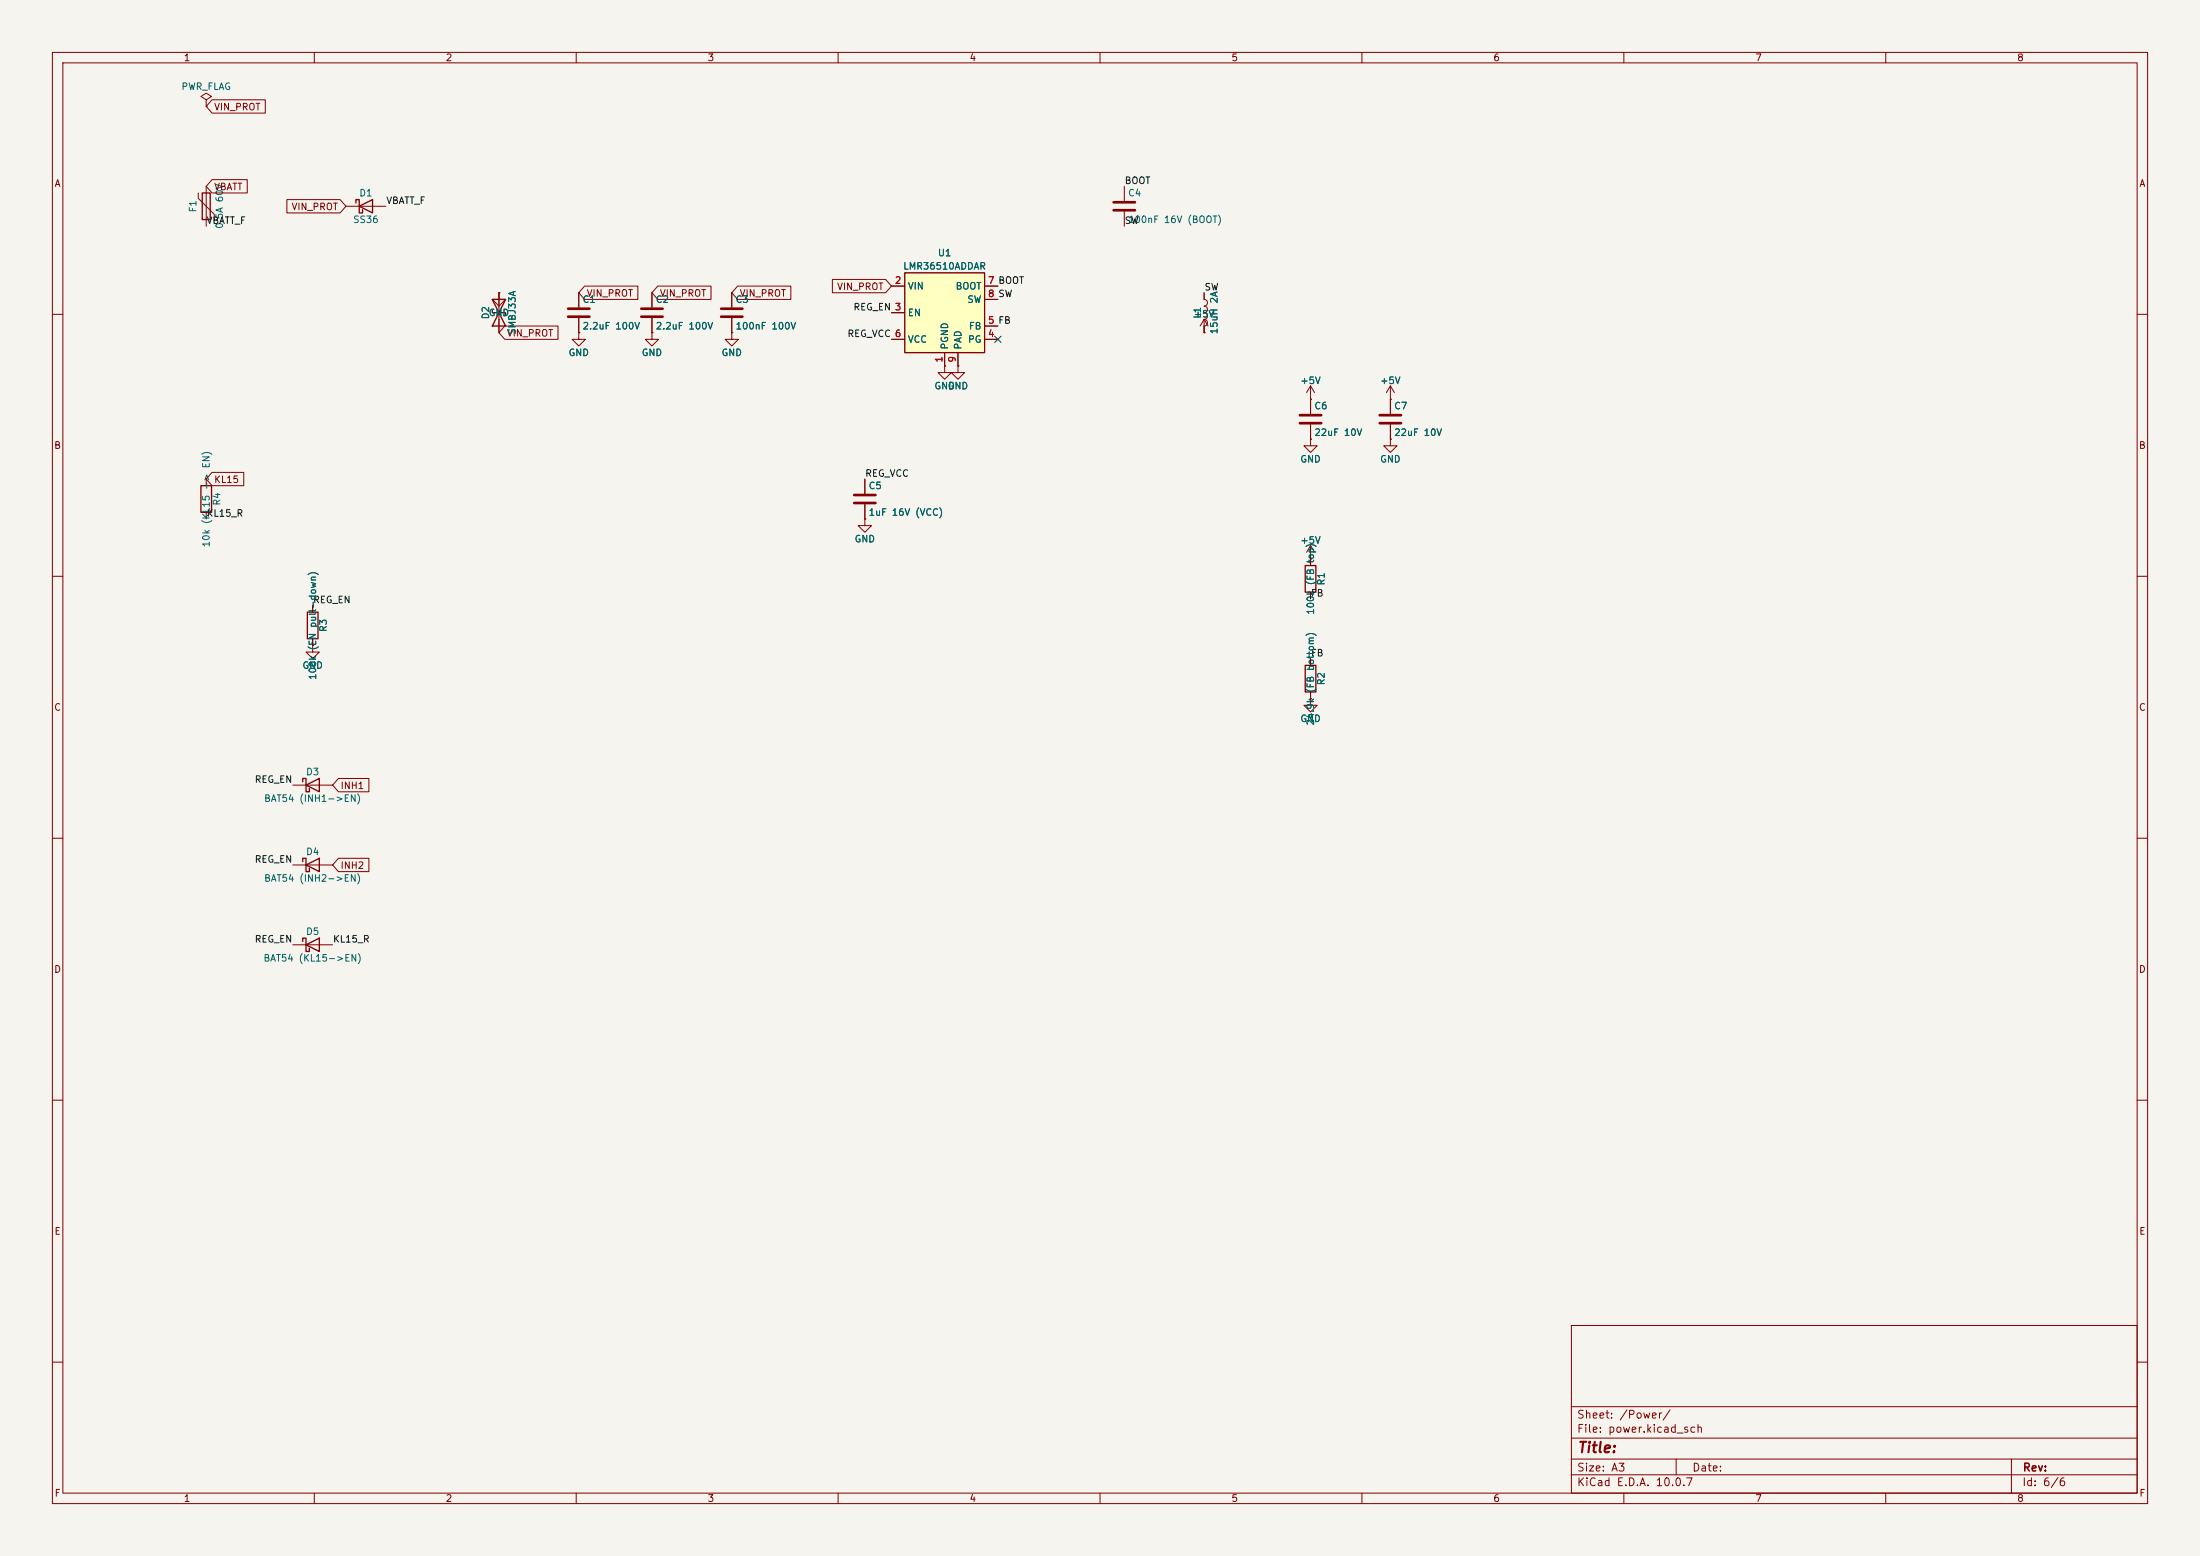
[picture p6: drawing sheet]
<svg xmlns="http://www.w3.org/2000/svg" width="420mm" height="297mm" viewBox="0 0 420 297" stroke-linecap="round" stroke-linejoin="round" font-family="sans-serif">
<path d="M0 0h420v297h-420z" fill="#f5f4ef" stroke="#f5f4ef" stroke-width=".19"/>
<g fill="none" stroke="#840000" stroke-width=".19">
<path d="M10 10h400v277h-400zM12 12h396v273h-396zM39.4 19.1l1-.7-1-.6-1 .6 1 .7v1.2M60 10v2M110 10v2M160 10v2M210 10v2M260 10v2M310 10v2M360 10v2M37.8 36.8v1l3.1 3.1v1M39.4 20.3h.1"/>
<path d="M39.4 35.6v7.6M66 39.4h7.7M214.6 35.6v2.8M95.2 55.9v1.3h1.3l-1.3 1.2-1.2-1.2h1.2M95.2 55.9h.1M95.2 55.9v7.6M110.5 55.9v2.8M124.5 55.9v2.8M214.6 40.4v2.8M10 60h2M110.5 63.5v1.3h1.3l-1.3 1.2-1.3-1.2h1.3M110.5 63.5h.1"/>
<path d="M110.5 60.7v2.8M124.5 63.5v1.3h1.2l-1.2 1.2-1.3-1.2h1.3M124.5 63.5h.1M124.5 60.7v2.8M250.2 76.2h.1M250.2 73.7v5.3M250.2 73.7l-.8 1.2M250.2 73.7l.8 1.2M265.4 76.2h.1M265.4 73.7l-.7 1.2M265.4 73.7l.8 1.2M265.4 73.7v5.3"/>
<path d="M408 60h2M39.4 91.4v1.3M39.4 97.8v1.3M250.2 83.8v1.3h1.3l-1.3 1.3-1.3-1.3h1.3M250.2 83.8h.1M250.2 81v2.8M265.4 83.8v1.3h1.3l-1.3 1.3-1.2-1.3h1.2M265.4 83.8h.1M265.4 81v2.8M10 110h2M59.7 115.6v1.2M408 110h2"/>
<path d="M59.7 123.2v1.3h1.3l-1.3 1.2-1.3-1.2h1.3M59.7 123.2h.1M59.7 121.9v1.3M10 160h2M55.9 149.9h7.6M408 160h2M55.9 165.1h7.6M55.9 180.3h7.6M10 210h2M408 210h2M300 253h108v32h-108zM10 260h2"/>
<path d="M300 278.5h108M300 274.5h108M300 268.5h108M320 278.5v3M384 278.5v6.5M408 260h2M60 285v2M110 285v2M160 285v2M210 285v2M260 285v2M300 281.5h108"/>
<path d="M310 285v2M360 285v2"/>
</g>
<path d="M212.6 38.6h4.1M108.5 58.9h4M122.4 58.9h4.1M212.6 40.1h4.1M108.5 60.5h4M122.4 60.5h4.1M248.2 79.2h4M263.4 79.2h4.1M248.2 80.8h4M263.4 80.8h4.1" fill="none" stroke="#840000" stroke-width=".51"/>
<g fill="none" stroke="#840000" stroke-width=".25">
<path d="M38.6 36.8h1.5v5.1h-1.5zM67.9 38.7v-.6h.7v2.5h.6v-.6M68.6 39.4l2.5-1.3v2.5zM94 57.2h2.5l-2.5 5h2.5zM94 59.2v.5h2.5v.5M38.4 92.7h2v5.1h-2zM58.7 116.8h2v5.1h-2zM57.8 149.2v-.6h.6v2.5h.7v-.6M58.4 149.9l2.6-1.3v2.5zM57.8 164.5v-.7h.6v2.6h.7v-.7M57.8 179.7v-.6h.6v2.5h.7v-.6M58.4 165.1l2.6-1.3v2.6z"/>
<path d="M58.4 180.3l2.6-1.2v2.5z"/>
</g>
<path d="M172.7 52.1h15.3v15.2h-15.3z" fill="#ffffc2"/>
<path d="M172.7 52.1h15.3v15.2h-15.3zM249.2 108h2v5h-2zM249.2 127h2v5.1h-2z" fill="none" stroke="#840000" stroke-width=".25"/>
<g fill="none" stroke="#840000" stroke-width=".19">
<path d="M40.5 19h10.1v2.6h-10.1l-1.1-1.3zM40.5 34.3h6.7v2.5h-6.7l-1.1-1.2zM54.8 38.1h10.1l1.1 1.3-1.1 1.2h-10.1zM95.2 55.9h.1M95.2 55.9v2.5M110.5 55.9v2.8M111.6 54.6h10.2v2.6h-10.2l-1.1-1.3zM124.5 55.9v2.8M125.6 54.6h10.1v2.6h-10.1l-1.1-1.3zM139.7 55.9v2.8M140.8 54.6h10.2v2.6h-10.2l-1.1-1.3zM158.9 53.3h10.2l1.1 1.3-1.1 1.3h-10.2z"/>
<path d="M170.2 54.6h2.5M170.2 59.7h2.5M188 54.6h2.5M188 57.2h2.5M229.9 55.9v1.3a.64 .64 0 0 1 .6 .6 .64 .64 0 0 1-.6 .6 .64 .64 0 0 1 .6 .7 .64 .64 0 0 1-.6 .6 .64 .64 0 0 1 .6 .6 .64 .64 0 0 1-.6 .7M95.2 61v2.5M96.4 62.2h10.1v2.6h-10.1l-1.2-1.3zM110.5 63.5h.1M110.5 60.7v2.8M124.5 63.5h.1M124.5 60.7v2.8M139.7 63.5v1.3h1.3l-1.3 1.2-1.3-1.2h1.3"/>
<path d="M139.7 63.5h.1M139.7 60.7v2.8M170.2 64.8h2.5M180.3 69.9v1.2h1.3l-1.3 1.3-1.2-1.3h1.2M180.3 69.9h.1M180.3 67.3v2.6M182.9 69.9v1.2h1.2l-1.2 1.3-1.3-1.3h1.3M182.9 69.9h.1M182.9 67.3v2.6M188 64.8h2.5M188 62.2h2.5M229.9 63.5h.1"/>
<path d="M229.9 61a.64 .64 0 0 1 .6 .6 .64 .64 0 0 1-.6 .6M229.9 61l-.8 1.2M229.9 61l.7 1.2M229.9 61v2.5M250.2 76.2h.1M250.2 76.2v2.8M265.4 76.2h.1M265.4 76.2v2.8M40.5 90.2h6v2.5h-6l-1.1-1.3zM165.1 99.1v1.2h1.3l-1.3 1.3-1.3-1.3h1.3M165.1 99.1h.1M165.1 91.4v2.8"/>
<path d="M165.1 96.3v2.8M250.2 83.8h.1M250.2 81v2.8M265.4 83.8h.1M265.4 81v2.8M59.7 115.6v1.2M250.2 106.7h.1M250.2 104.1l-.8 1.3M250.2 104.1l.8 1.3M250.2 104.1v3.9M250.2 113v1.3M59.7 123.2h.1"/>
<path d="M59.7 121.9v1.3M250.2 133.4v1.2h1.3l-1.3 1.3-1.3-1.3h1.3M250.2 133.4h.1M250.2 125.7v1.3M250.2 132.1v1.3M64.6 148.6h5.8v2.5h-5.8l-1.1-1.2zM64.6 163.8h5.8v2.6h-5.8l-1.1-1.3z"/>
</g>
<path d="M137.7 58.9h4M137.7 60.5h4M163.1 94.5h4M163.1 96h4" fill="none" stroke="#840000" stroke-width=".51"/>
<path d="M189.9 64.2l1.2 1.2M191.1 64.2l-1.2 1.2" fill="none" stroke="#000084" stroke-width=".19"/>
<text font-size="2" fill="#840000" x="301" y="277.8">Title:</text>
<g font-size="1.5" fill="#840000">
<text x="300.9" y="273.8">File: power.kicad_sch</text>
<text x="300.9" y="271.1">Sheet: /Power/</text>
<text x="300.9" y="281.2">Size: A3</text>
<text x="322.9" y="281.2">Date:</text>
<text x="386" y="281.2">Rev:</text>
<text x="300.9" y="284">KiCad E.D.A. 10.0.7</text>
<text x="385.9" y="284">Id: 6/6</text>
</g>
<g font-size="1.3" fill="#840000">
<text x="35" y="12">1</text>
<text x="85" y="12">2</text>
<text x="135" y="12">3</text>
<text x="185" y="12">4</text>
<text x="235" y="12">5</text>
<text x="285" y="12">6</text>
<text x="335" y="12">7</text>
<text x="385" y="12">8</text>
<text x="40.8" y="21.4">VIN_PROT</text>
<text x="10.3" y="36">A</text>
<text x="408.3" y="36">A</text>
<text x="40.8" y="36.6">VBATT</text>
<text x="55.6" y="40.4">VIN_PROT</text>
<text x="111.9" y="56.9">VIN_PROT</text>
<text x="125.9" y="56.9">VIN_PROT</text>
<text x="141.1" y="56.9">VIN_PROT</text>
<text x="159.7" y="55.7">VIN_PROT</text>
<text x="96.7" y="64.6">VIN_PROT</text>
<text x="10.2" y="86">B</text>
<text x="408.2" y="86">B</text>
<text x="40.8" y="92.5">KL15</text>
<text x="10.2" y="136">C</text>
<text x="408.2" y="136">C</text>
<text x="64.9" y="150.9">INH1</text>
<text x="64.9" y="166.2">INH2</text>
<text x="10.2" y="186">D</text>
<text x="408.2" y="186">D</text>
<text x="10.3" y="236">E</text>
<text x="408.3" y="236">E</text>
<text x="10.3" y="286">F</text>
<text x="35" y="287">1</text>
<text x="85" y="287">2</text>
<text x="135" y="287">3</text>
<text x="185" y="287">4</text>
<text x="235" y="287">5</text>
<text x="285" y="287">6</text>
<text x="335" y="287">7</text>
<text x="385" y="287">8</text>
<text x="408.3" y="286">F</text>
</g>
<g font-size="1.3" fill="#006464">
<text x="34.5" y="17.5">PWR_FLAG</text>
<text x="37.8" y="40.6" transform="rotate(-90 37.8 40.6)">F1</text>
<text x="68.5" y="37.8">D1</text>
<text x="215.2" y="37.8">C4</text>
<text x="42.9" y="43.8" transform="rotate(-90 42.9 43.8)">0.5A 60V</text>
<text x="67.3" y="42.9">SS36</text>
<text x="215.2" y="42.9">100nF 16V (BOOT)</text>
<text x="172.3" y="51.8">LMR36510ADDAR</text>
<text x="178.9" y="49.2">U1</text>
<text x="111.1" y="58.1">C1</text>
<text x="125.1" y="58.1">C2</text>
<text x="140.3" y="58.1">C3</text>
<text x="173.2" y="55.6">VIN</text>
<text x="182.3" y="55.6">BOOT</text>
<text x="184.6" y="58.1">SW</text>
<text x="93.2" y="60.7">GND</text>
<text x="93.7" y="61.1" transform="rotate(-90 93.7 61.1)">D2</text>
<text x="98.8" y="64" transform="rotate(-90 98.8 64)">SMBJ33A</text>
<text x="111.1" y="63.2">2.2uF 100V</text>
<text x="125.1" y="63.2">2.2uF 100V</text>
<text x="140.3" y="63.2">100nF 100V</text>
<text x="173.2" y="60.7">EN</text>
<text x="173.2" y="65.7">VCC</text>
<text x="184.7" y="65.7">PG</text>
<text x="184.9" y="63.2">FB</text>
<text x="227.8" y="60.9">+5V</text>
<text x="229.6" y="60.9" transform="rotate(-90 229.6 60.9)">L1</text>
<text x="232.7" y="63.9" transform="rotate(-90 232.7 63.9)">15uH 2A</text>
<text x="108.4" y="68.3">GND</text>
<text x="122.4" y="68.3">GND</text>
<text x="137.6" y="68.3">GND</text>
<text x="181.3" y="66.8" transform="rotate(-90 181.3 66.8)">PGND</text>
<text x="183.8" y="66.8" transform="rotate(-90 183.8 66.8)">PAD</text>
<text x="178.3" y="74.6">GND</text>
<text x="180.8" y="74.6">GND</text>
<text x="248.1" y="73.6">+5V</text>
<text x="263.4" y="73.6">+5V</text>
<text x="250.8" y="78.4">C6</text>
<text x="250.8" y="83.5">22uF 10V</text>
<text x="266" y="78.4">C7</text>
<text x="266" y="83.5">22uF 10V</text>
<text x="248.1" y="88.6">GND</text>
<text x="263.4" y="88.6">GND</text>
<text x="165.7" y="93.7">C5</text>
<text x="42.4" y="96.6" transform="rotate(-90 42.4 96.6)">R4</text>
<text x="165.7" y="98.8">1uF 16V (VCC)</text>
<text x="40.3" y="104.6" transform="rotate(-90 40.3 104.6)">10k (KL15 -&gt; EN)</text>
<text x="163" y="103.8">GND</text>
<text x="248.1" y="104.1">+5V</text>
<text x="251.2" y="107.7" transform="rotate(-90 251.2 107.7)">top)</text>
<text x="253.2" y="111.9" transform="rotate(-90 253.2 111.9)">R1</text>
<text x="251.2" y="117.5" transform="rotate(-90 251.2 117.5)">100k (FB</text>
<text x="62.7" y="120.7" transform="rotate(-90 62.7 120.7)">R3</text>
<text x="57.6" y="128">GND</text>
<text x="60.7" y="129.9" transform="rotate(-90 60.7 129.9)">100k (EN pull-down)</text>
<text x="253.2" y="130.9" transform="rotate(-90 253.2 130.9)">R2</text>
<text x="248.1" y="138.1">GND</text>
<text x="251.2" y="138.6" transform="rotate(-90 251.2 138.6)">24.9k (FB bottom)</text>
<text x="58.3" y="148.3">D3</text>
<text x="50.3" y="153.4">BAT54 (INH1-&gt;EN)</text>
<text x="58.3" y="163.5">D4</text>
<text x="50.3" y="168.6">BAT54 (INH2-&gt;EN)</text>
<text x="58.3" y="178.8">D5</text>
<text x="50.2" y="183.8">BAT54 (KL15-&gt;EN)</text>
</g>
<g font-size="1.3" fill="#0f0f0f">
<text x="214.6" y="35.4">BOOT</text>
<text x="73.6" y="39.2">VBATT_F</text>
<text x="39.3" y="43.1">VBATT_F</text>
<text x="214.6" y="43.1">SW</text>
<text x="162.8" y="59.6">REG_EN 3</text>
<text x="229.8" y="55.8">SW</text>
<text x="161.7" y="64.6">REG_VCC 6</text>
<text x="165.1" y="91.3">REG_VCC</text>
<text x="39.3" y="98.9">KL15_R</text>
<text x="59.7" y="115.4">REG_EN</text>
<text x="250.2" y="114.2">FB</text>
<text x="250.2" y="125.6">FB</text>
<text x="48.5" y="149.7">REG_EN</text>
<text x="48.5" y="165">REG_EN</text>
<text x="48.5" y="180.2">REG_EN</text>
<text x="63.5" y="180.2">KL15_R</text>
</g>
<g font-size="1.3" fill="#a90000">
<text x="170.7" y="54.5">2</text>
<text x="170.7" y="59.6">3</text>
<text x="188.5" y="54.5">7 BOOT</text>
<text x="188.5" y="57">8 SW</text>
<text x="188.5" y="54.5">7</text>
<text x="188.5" y="57">8</text>
<text x="170.7" y="64.6">6</text>
<text x="188.5" y="64.6">4</text>
<text x="188.5" y="62.1">5 FB</text>
<text x="188.5" y="62.1">5</text>
<text x="180.2" y="69.3" transform="rotate(-90 180.2 69.3)">1</text>
<text x="182.7" y="69.3" transform="rotate(-90 182.7 69.3)">9</text>
</g>
</svg>
